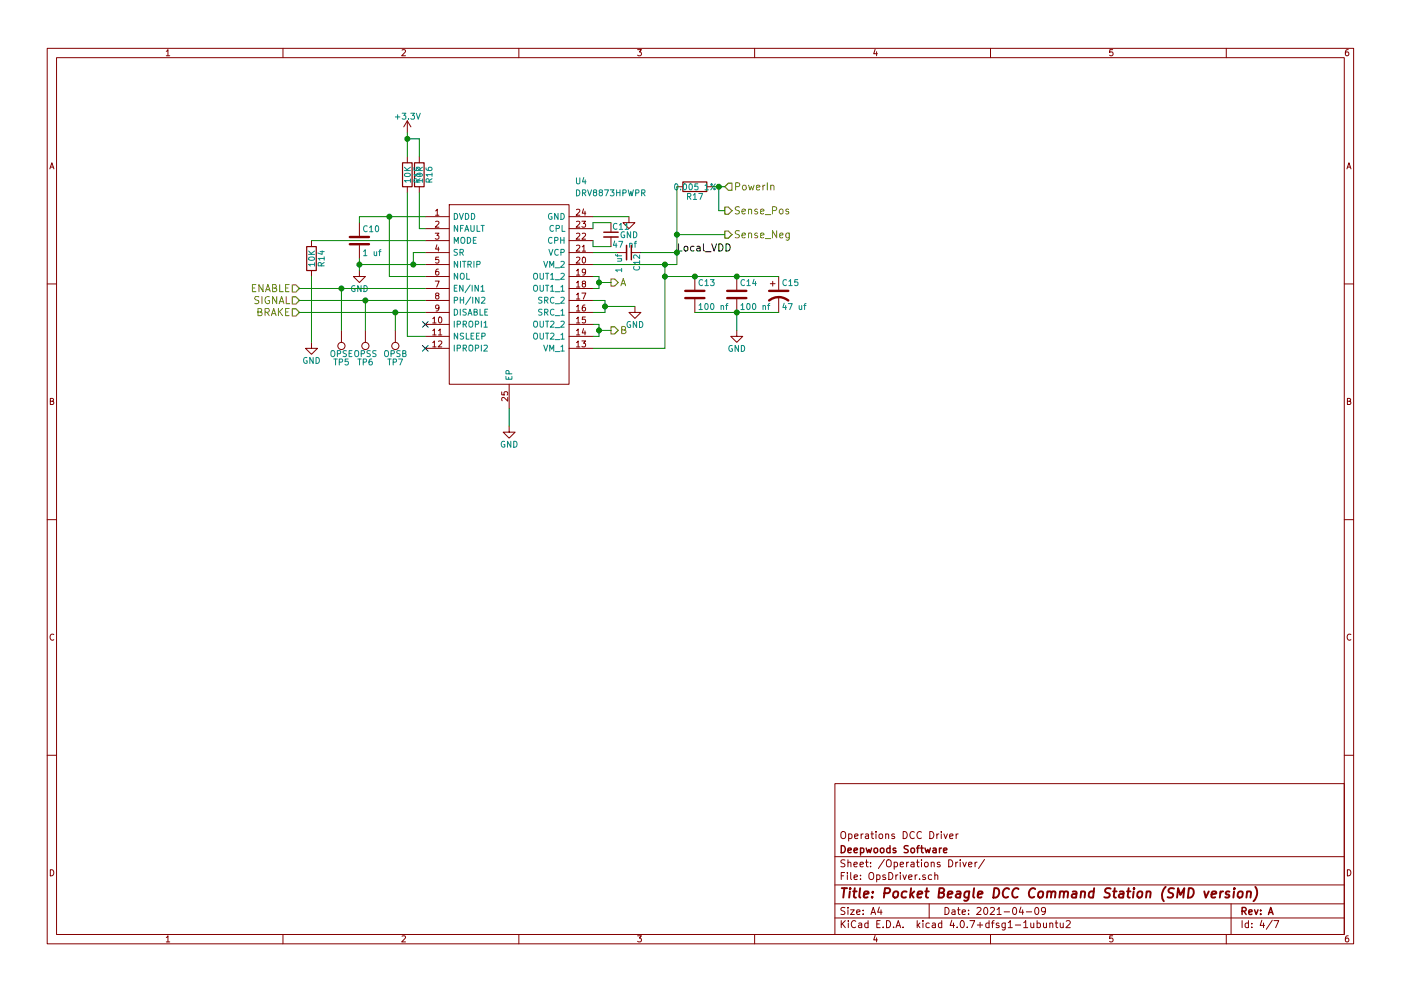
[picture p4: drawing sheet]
EESchema Schematic File Version 2
LIBS:power
LIBS:device
LIBS:transistors
LIBS:conn
LIBS:linear
LIBS:regul
LIBS:74xx
LIBS:cmos4000
LIBS:adc-dac
LIBS:memory
LIBS:xilinx
LIBS:microcontrollers
LIBS:dsp
LIBS:microchip
LIBS:analog_switches
LIBS:motorola
LIBS:texas
LIBS:intel
LIBS:audio
LIBS:interface
LIBS:digital-audio
LIBS:philips
LIBS:display
LIBS:cypress
LIBS:siliconi
LIBS:opto
LIBS:atmel
LIBS:contrib
LIBS:valves
LIBS:pocketbeagle
LIBS:DRV8873HPWPR
LIBS:DRV8801PWP
LIBS:74ahc1g08
LIBS:mcp9701at
LIBS:INA2180A1IDGKR
LIBS:lm2574n-5
LIBS:mechanical
LIBS:references
LIBS:motors
LIBS:graphic_symbols
LIBS:motor_drivers
LIBS:irf7351pbf
LIBS:MCP9700T-E_LT
LIBS:USBLC6-2SC6
LIBS:PocketBeagleCommandStation_SMD-cache
EELAYER 25 0
EELAYER END
$Descr A4 11693 8268
encoding utf-8
Sheet 4 7
Title "Pocket Beagle DCC Command Station (SMD version)"
Date "2021-04-09"
Rev "A"
Comp "Deepwoods Software"
Comment1 "Operations DCC Driver"
Comment2 ""
Comment3 ""
Comment4 ""
$EndDescr
Text HLabel 2500 2500 0    60   Input ~ 0
SIGNAL
Text HLabel 2500 2400 0    60   Input ~ 0
ENABLE
Text HLabel 2500 2600 0    60   Input ~ 0
BRAKE
Text HLabel 6050 1550 2    60   Input ~ 0
PowerIn
Text HLabel 5100 2350 2    60   Output ~ 0
A
Text HLabel 5100 2750 2    60   Output ~ 0
B
Text HLabel 6050 1750 2    60   Output ~ 0
Sense_Pos
Text HLabel 6050 1950 2    60   Output ~ 0
Sense_Neg
$Comp
L DRV8873HPWPR U4
U 1 1
P 3550 1800
F 0 "U4" H 4800 2100 50  0000 L CNN
F 1 "DRV8873HPWPR" H 4800 2000 50  0000 L CNN
F 2 "SOP65P640X120:SOP65P640X120-25N" H 4800 1900 50  0001 L CNN
F 3 "http://www.ti.com/lit/ds/symlink/drv8873.pdf" H 4800 1800 50  0001 L CNN
F 4 "Motor / Motion / Ignition Controllers & Drivers 10A H-Bridge Motor Driver with Integrated Current Sensing and Current Sense Output" H 4800 1700 50  0001 L CNN "Description"
F 5 "1.2" H 4800 1600 50  0001 L CNN "Height"
F 6 "595-DRV8873HPWPR" H 4800 1500 50  0001 L CNN "Mouser Part Number"
F 7 "https://www.mouser.co.uk/ProductDetail/Texas-Instruments/DRV8873HPWPR?qs=0lSvoLzn4L9%252BP4S8Gvwd%252BQ%3D%3D" H 4800 1400 50  0001 L CNN "Mouser Price/Stock"
F 8 "Texas Instruments" H 4800 1300 50  0001 L CNN "Manufacturer_Name"
F 9 "DRV8873HPWPR" H 4800 1200 50  0001 L CNN "Manufacturer_Part_Number"
	1    3550 1800
	1    0    0    -1  
$EndComp
$Comp
L GND #PWR040
U 1 1
P 5250 1800
F 0 "#PWR040" H 5250 1550 50  0001 C CNN
F 1 "GND" H 5250 1650 50  0000 C CNN
F 2 "" H 5250 1800 50  0001 C CNN
F 3 "" H 5250 1800 50  0001 C CNN
	1    5250 1800
	1    0    0    -1  
$EndComp
$Comp
L GND #PWR041
U 1 1
P 4250 3550
F 0 "#PWR041" H 4250 3300 50  0001 C CNN
F 1 "GND" H 4250 3400 50  0000 C CNN
F 2 "" H 4250 3550 50  0001 C CNN
F 3 "" H 4250 3550 50  0001 C CNN
	1    4250 3550
	1    0    0    -1  
$EndComp
$Comp
L R R17
U 1 1
P 5800 1550
F 0 "R17" V 5880 1550 50  0000 C CNN
F 1 "0.005 1%" V 5800 1550 50  0000 C CNN
F 2 "Resistors_SMD:R_0612" V 5730 1550 50  0001 C CNN
F 3 "" H 5800 1550 50  0001 C CNN
F 4 "71-WSKW0612L5000FEA" V 5800 1550 60  0001 C CNN "Mouser Part Number"
	1    5800 1550
	0    1    1    0   
$EndComp
Text Label 5650 2100 0    60   ~ 0
Local_VDD
$Comp
L C_Small C11
U 1 1
P 5100 1950
F 0 "C11" H 5110 2020 50  0000 L CNN
F 1 "47 nf" H 5110 1870 50  0000 L CNN
F 2 "Capacitors_SMD:C_0603" H 5100 1950 50  0001 C CNN
F 3 "" H 5100 1950 50  0001 C CNN
F 4 "963-GMK107BJ473KAHT" H 5100 1950 60  0001 C CNN "Mouser Part Number"
	1    5100 1950
	1    0    0    -1  
$EndComp
$Comp
L C_Small C12
U 1 1
P 5250 2100
F 0 "C12" H 5260 2170 50  0000 L CNN
F 1 "1 uf" H 5260 2020 50  0000 L CNN
F 2 "Capacitors_SMD:C_0603" H 5250 2100 50  0001 C CNN
F 3 "" H 5250 2100 50  0001 C CNN
F 4 "963-GMK107AB7105KAHT" H 5250 2100 60  0001 C CNN "Mouser Part Number"
	1    5250 2100
	0    1    1    0   
$EndComp
$Comp
L C C13
U 1 1
P 5800 2450
F 0 "C13" H 5825 2550 50  0000 L CNN
F 1 "100 nf" H 5825 2350 50  0000 L CNN
F 2 "Capacitors_SMD:C_0603" H 5838 2300 50  0001 C CNN
F 3 "" H 5800 2450 50  0001 C CNN
F 4 "603-CC603KPX7R9BB104" H 5800 2450 60  0001 C CNN "Mouser Part Number"
	1    5800 2450
	1    0    0    -1  
$EndComp
$Comp
L C C14
U 1 1
P 6150 2450
F 0 "C14" H 6175 2550 50  0000 L CNN
F 1 "100 nf" H 6175 2350 50  0000 L CNN
F 2 "Capacitors_SMD:C_0603" H 6188 2300 50  0001 C CNN
F 3 "" H 6150 2450 50  0001 C CNN
F 4 "603-CC603KPX7R9BB104" H 6150 2450 60  0001 C CNN "Mouser Part Number"
	1    6150 2450
	1    0    0    -1  
$EndComp
$Comp
L CP1 C15
U 1 1
P 6500 2450
F 0 "C15" H 6525 2550 50  0000 L CNN
F 1 "47 uf" H 6525 2350 50  0000 L CNN
F 2 "Capacitors_SMD:CP_Elec_6.3x5.3" H 6500 2450 50  0001 C CNN
F 3 "" H 6500 2450 50  0001 C CNN
F 4 "710-865080543009" H 6500 2450 60  0001 C CNN "Mouser Part Number"
	1    6500 2450
	1    0    0    -1  
$EndComp
$Comp
L GND #PWR042
U 1 1
P 6150 2750
F 0 "#PWR042" H 6150 2500 50  0001 C CNN
F 1 "GND" H 6150 2600 50  0000 C CNN
F 2 "" H 6150 2750 50  0001 C CNN
F 3 "" H 6150 2750 50  0001 C CNN
	1    6150 2750
	1    0    0    -1  
$EndComp
$Comp
L GND #PWR043
U 1 1
P 5300 2550
F 0 "#PWR043" H 5300 2300 50  0001 C CNN
F 1 "GND" H 5300 2400 50  0000 C CNN
F 2 "" H 5300 2550 50  0001 C CNN
F 3 "" H 5300 2550 50  0001 C CNN
	1    5300 2550
	1    0    0    -1  
$EndComp
NoConn ~ 3550 2700
NoConn ~ 3550 2900
$Comp
L C C10
U 1 1
P 3000 2000
F 0 "C10" H 3025 2100 50  0000 L CNN
F 1 "1 uf" H 3025 1900 50  0000 L CNN
F 2 "Capacitors_SMD:C_0603" H 3038 1850 50  0001 C CNN
F 3 "" H 3000 2000 50  0001 C CNN
F 4 "963-GMK107AB7105KAHT" H 3000 2000 60  0001 C CNN "Mouser Part Number"
	1    3000 2000
	1    0    0    -1  
$EndComp
$Comp
L GND #PWR044
U 1 1
P 3000 2250
F 0 "#PWR044" H 3000 2000 50  0001 C CNN
F 1 "GND" H 3000 2100 50  0000 C CNN
F 2 "" H 3000 2250 50  0001 C CNN
F 3 "" H 3000 2250 50  0001 C CNN
	1    3000 2250
	1    0    0    -1  
$EndComp
$Comp
L R R16
U 1 1
P 3500 1450
F 0 "R16" V 3580 1450 50  0000 C CNN
F 1 "10K" V 3500 1450 50  0000 C CNN
F 2 "Resistors_SMD:R_0603" V 3430 1450 50  0001 C CNN
F 3 "" H 3500 1450 50  0001 C CNN
F 4 "279-CRGCQ0603F10K" V 3500 1450 60  0001 C CNN "Mouser Part Number"
	1    3500 1450
	1    0    0    -1  
$EndComp
$Comp
L R R15
U 1 1
P 3400 1450
F 0 "R15" V 3480 1450 50  0000 C CNN
F 1 "10K" V 3400 1450 50  0000 C CNN
F 2 "Resistors_SMD:R_0603" V 3330 1450 50  0001 C CNN
F 3 "" H 3400 1450 50  0001 C CNN
F 4 "279-CRGCQ0603F10K" V 3400 1450 60  0001 C CNN "Mouser Part Number"
	1    3400 1450
	1    0    0    -1  
$EndComp
$Comp
L +3.3V #PWR045
U 1 1
P 3400 1100
F 0 "#PWR045" H 3400 950 50  0001 C CNN
F 1 "+3.3V" H 3400 1240 50  0000 C CNN
F 2 "" H 3400 1100 50  0001 C CNN
F 3 "" H 3400 1100 50  0001 C CNN
	1    3400 1100
	1    0    0    -1  
$EndComp
$Comp
L R R14
U 1 1
P 2600 2150
F 0 "R14" V 2680 2150 50  0000 C CNN
F 1 "10K" V 2600 2150 50  0000 C CNN
F 2 "Resistors_SMD:R_0603" V 2530 2150 50  0001 C CNN
F 3 "" H 2600 2150 50  0001 C CNN
F 4 "279-CRGCQ0603F10K" V 2600 2150 60  0001 C CNN "Mouser Part Number"
	1    2600 2150
	1    0    0    -1  
$EndComp
$Comp
L GND #PWR046
U 1 1
P 2600 2850
F 0 "#PWR046" H 2600 2600 50  0001 C CNN
F 1 "GND" H 2600 2700 50  0000 C CNN
F 2 "" H 2600 2850 50  0001 C CNN
F 3 "" H 2600 2850 50  0001 C CNN
	1    2600 2850
	1    0    0    -1  
$EndComp
$Comp
L TEST_1P TP7
U 1 1
P 3300 2750
F 0 "TP7" H 3300 3020 50  0000 C CNN
F 1 "OPSB" H 3300 2950 50  0000 C CNN
F 2 "Measurement_Points:Measurement_Point_Round-SMD-Pad_Big" H 3500 2750 50  0001 C CNN
F 3 "" H 3500 2750 50  0001 C CNN
	1    3300 2750
	-1   0    0    1   
$EndComp
$Comp
L TEST_1P TP6
U 1 1
P 3050 2750
F 0 "TP6" H 3050 3020 50  0000 C CNN
F 1 "OPSS" H 3050 2950 50  0000 C CNN
F 2 "Measurement_Points:Measurement_Point_Round-SMD-Pad_Big" H 3250 2750 50  0001 C CNN
F 3 "" H 3250 2750 50  0001 C CNN
	1    3050 2750
	-1   0    0    1   
$EndComp
$Comp
L TEST_1P TP5
U 1 1
P 2850 2750
F 0 "TP5" H 2850 3020 50  0000 C CNN
F 1 "OPSE" H 2850 2950 50  0000 C CNN
F 2 "Measurement_Points:Measurement_Point_Round-SMD-Pad_Big" H 3050 2750 50  0001 C CNN
F 3 "" H 3050 2750 50  0001 C CNN
	1    2850 2750
	-1   0    0    1   
$EndComp
Wire Wire Line
	2500 2400 3550 2400
Wire Wire Line
	2500 2500 3550 2500
Wire Wire Line
	2500 2600 3550 2600
Wire Wire Line
	5100 2350 5000 2350
Wire Wire Line
	5000 2300 5000 2400
Wire Wire Line
	5000 2300 4950 2300
Wire Wire Line
	5000 2400 4950 2400
Connection ~ 5000 2350
Wire Wire Line
	5100 2750 5000 2750
Wire Wire Line
	5000 2700 5000 2800
Wire Wire Line
	5000 2700 4950 2700
Wire Wire Line
	5000 2800 4950 2800
Connection ~ 5000 2750
Wire Wire Line
	5650 2200 4950 2200
Wire Wire Line
	5550 2200 5550 2900
Wire Wire Line
	5550 2900 4950 2900
Wire Wire Line
	5250 1800 4950 1800
Wire Wire Line
	4250 3400 4250 3550
Wire Wire Line
	5950 1550 6050 1550
Wire Wire Line
	5650 1550 5650 2200
Connection ~ 5550 2200
Wire Wire Line
	6050 1750 6000 1750
Wire Wire Line
	6000 1750 6000 1550
Connection ~ 6000 1550
Wire Wire Line
	6050 1950 5650 1950
Connection ~ 5650 1950
Wire Wire Line
	5100 1850 4950 1850
Wire Wire Line
	4950 1850 4950 1900
Wire Wire Line
	5100 2050 4950 2050
Wire Wire Line
	4950 2050 4950 2000
Wire Wire Line
	5150 2100 4950 2100
Wire Wire Line
	5350 2100 5650 2100
Connection ~ 5650 2100
Wire Wire Line
	5550 2300 6500 2300
Connection ~ 6150 2300
Connection ~ 5550 2300
Connection ~ 5800 2300
Wire Wire Line
	5800 2600 6500 2600
Connection ~ 6150 2600
Wire Wire Line
	6150 2750 6150 2600
Wire Wire Line
	4950 2500 5050 2500
Wire Wire Line
	5050 2500 5050 2600
Wire Wire Line
	5050 2600 4950 2600
Wire Wire Line
	5300 2550 5050 2550
Connection ~ 5050 2550
Wire Wire Line
	3000 1800 3550 1800
Wire Wire Line
	3250 1800 3250 2300
Wire Wire Line
	3250 2300 3550 2300
Wire Wire Line
	3000 1800 3000 1850
Connection ~ 3250 1800
Wire Wire Line
	3000 2150 3000 2250
Wire Wire Line
	3500 1600 3500 1900
Wire Wire Line
	3500 1900 3550 1900
Wire Wire Line
	3400 1600 3400 2800
Wire Wire Line
	3400 2800 3550 2800
Wire Wire Line
	3400 1100 3400 1300
Wire Wire Line
	3500 1300 3500 1150
Wire Wire Line
	3500 1150 3400 1150
Connection ~ 3400 1150
Wire Wire Line
	3550 2000 2600 2000
Wire Wire Line
	2600 2300 2600 2850
Wire Wire Line
	3550 2100 3450 2100
Wire Wire Line
	3450 2100 3450 2200
Wire Wire Line
	3000 2200 3550 2200
Connection ~ 3000 2200
Connection ~ 3450 2200
Wire Wire Line
	2850 2750 2850 2400
Connection ~ 2850 2400
Wire Wire Line
	3050 2750 3050 2500
Connection ~ 3050 2500
Wire Wire Line
	3300 2750 3300 2600
Connection ~ 3300 2600
$EndSCHEMATC
